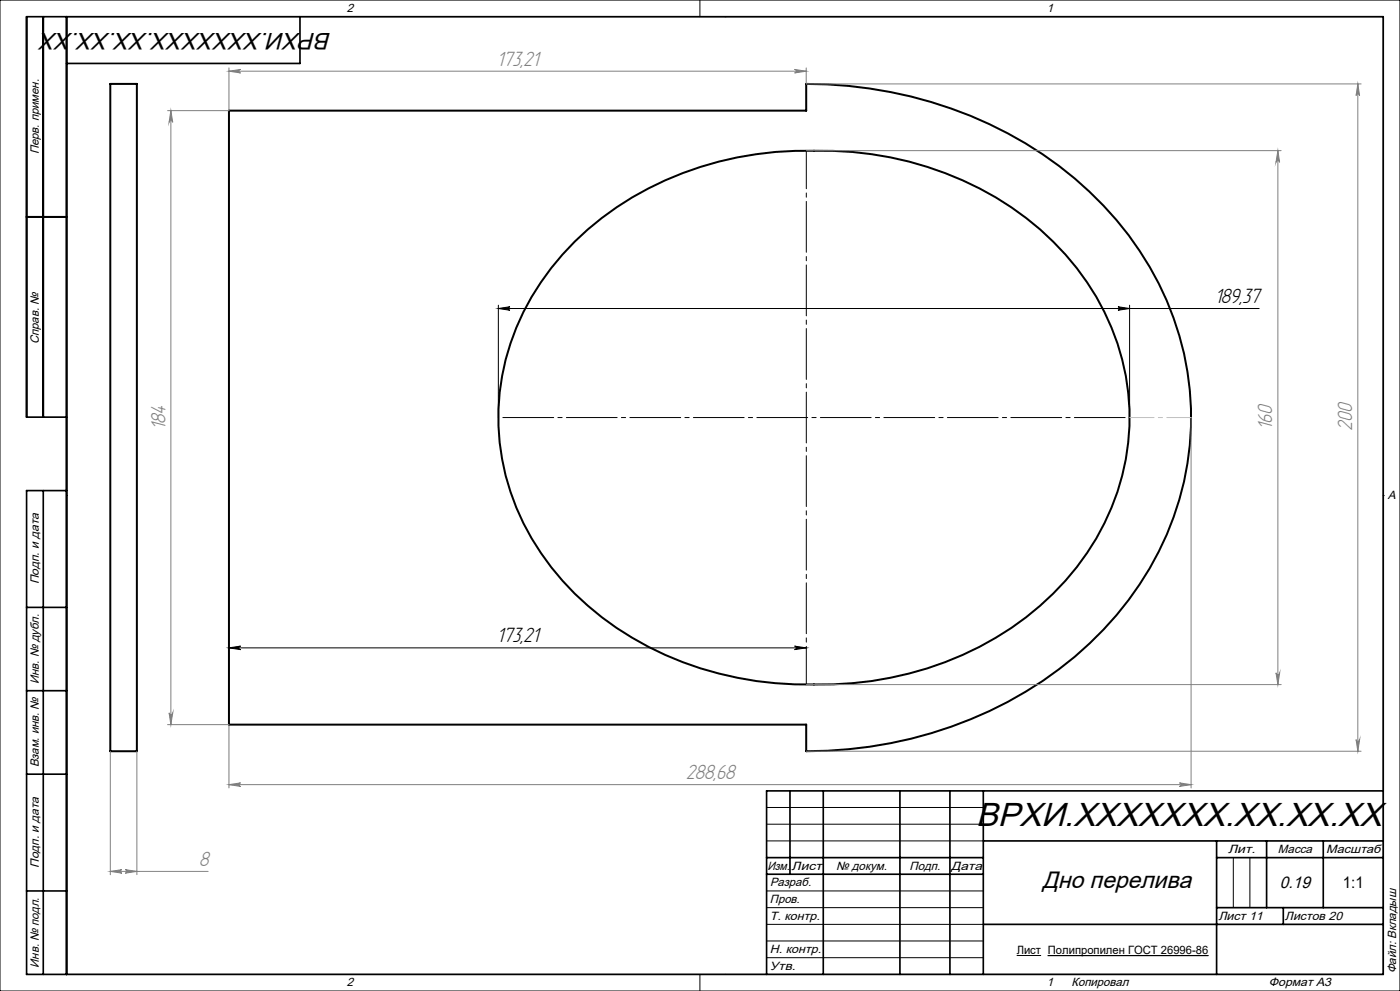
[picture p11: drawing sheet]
<svg xmlns="http://www.w3.org/2000/svg" width="420mm" height="297mm" viewBox="0 0 420 297" stroke-linecap="round" stroke-linejoin="round" font-family="sans-serif">
<path d="M33.1 25.1h8v200h-8zM68.7 33.2h173.2v-8.1a125.7 125.7 0 0 1 80.5 28.4 95.3 95.3 0 0 1 34.5 63.4 91.4 91.4 0 0 1-25.9 71.8 122 122 0 0 1-82.8 36.3l-6.3 .1v-7.9h-173.2zM8 65h12M172.4 72.4a99.4 99.4 0 0 1 71.8-27.2 100.7 100.7 0 0 1 67.8 23.6 75.1 75.1 0 0 1 26.8 58.9 75.4 75.4 0 0 1-26.8 53.8 100.1 100.1 0 0 1-67.8 23.6 99.4 99.4 0 0 1-71.8-27.2 73.5 73.5 0 0 1-22.5-60.3 75.1 75.1 0 0 1 22.5-45.2z" fill="none" stroke="#000" stroke-width=".6"/>
<g fill="none" stroke="#000" stroke-width=".3">
<path d="M0 0h420v297h-420zM20 5h395v287h-395zM210 0v5M217.5 5h.1M149.5 91.5v33.7M149.5 92.5h228.3M149.5 92.5l3.5-.6a.53 .53 0 0 0-.5 .6 .53 .53 0 0 0 .5 .5zM335.4 91.9l3.5 .6-3.5 .5a.53 .53 0 0 0 .5-.5 .53 .53 0 0 0-.5-.6zM338.9 91.5v33.7M20 148.5h.1M415 148.5h.1M68.7 194.2h173.2"/>
<path d="M68.7 194.2l3.5-.6a.53 .53 0 0 0-.5 .6 .53 .53 0 0 0 .5 .5zM238.4 193.6l3.5 .6-3.5 .5a.53 .53 0 0 0 .5-.5 .53 .53 0 0 0-.5-.6zM230 242h65M230 247h65M230 252h65M370 257v15M375 257v15M230 267h65M230 272h65M230 277h65M210 292v5M217.5 292h.1"/>
<path d="M230 282h65M230 287h65M305 286.4h7.3M314.4 286.4h48.1"/>
</g>
<g fill="none" stroke="#808080" stroke-width=".3">
<path d="M50.3 33.2h18.4M51.3 33.2l.5 3.5a.55 .55 0 0 0-.5-.6 .55 .55 0 0 0-.6 .6zM51.3 33.2v184M68.7 20.4v12.8M68.7 21.3h173.2M68.7 21.3l3.5-.5a.53 .53 0 0 0-.5 .5 .53 .53 0 0 0 .5 .6zM238.4 20.8l3.5 .5-3.5 .6a.53 .53 0 0 0 .5-.6 .53 .53 0 0 0-.5-.5zM241.9 20.4v4.7h166.4M407.4 25.1l.5 3.5a.53 .53 0 0 0-.5-.5 .53 .53 0 0 0-.6 .5zM407.4 25.1v200M241.9 45.2h142.5M383.4 45.2l.5 3.4a.55 .55 0 0 0-.6-.5 .55 .55 0 0 0-.5 .5z"/>
<path d="M383.4 45.2v160M357.3 125.2v110.9M50.3 217.2h18.4M50.7 213.6a.55 .55 0 0 0 .6 .6 .55 .55 0 0 0 .5-.6l-.5 3.6zM68.7 217.2v18.9M241.9 205.2h142.5M382.8 201.6a.55 .55 0 0 0 .5 .6 .55 .55 0 0 0 .6-.6l-.5 3.6zM33.1 225.2v36.9M41.1 225.2v36.9M68.7 235.2l3.5-.6a.53 .53 0 0 0-.5 .6 .53 .53 0 0 0 .5 .5zM68.7 235.2h288.6M241.9 225.1h166.4"/>
<path d="M353.8 234.6l3.5 .6-3.5 .5a.53 .53 0 0 0 .6-.5 .53 .53 0 0 0-.6-.6zM406.8 221.6a.53 .53 0 0 0 .6 .6 .53 .53 0 0 0 .5-.6l-.5 3.5zM33.1 261.2l3.5-.6a.53 .53 0 0 0-.6 .6 .53 .53 0 0 0 .6 .5zM33.1 261.2h29.3M37.6 260.6l3.5 .6-3.5 .5a.53 .53 0 0 0 .5-.5 .53 .53 0 0 0-.5-.6z"/>
</g>
<path d="M149.5 125.1h189.4" fill="none" stroke="#000" stroke-width=".3" stroke-dasharray="15.2 1.3 1.3 1.3" stroke-dashoffset="-1.3"/>
<path d="M241.9 45.1v160" fill="none" stroke="#000" stroke-width=".3" stroke-dasharray="15.2 1.3 1.3 1.3" stroke-dashoffset="3.8"/>
<g fill="none" stroke="#000" stroke-width=".5">
<path d="M13 5v120M20 5v287M90 5v14h-70M8 65h12M20 125h-12v-120h407v287h-407v-145h12M13 147v145M8 182h12M8 207h12M8 232h12M237 237v25M247 237v55M270 237v55"/>
<path d="M285 237v55M295 237v55M415 237h-185v55M230 257h65M295 252h120M365 252v40M365 257h50M380 252v20M397 252v20M8 267h12M230 262h65M295 277h120"/>
<path d="M365 272h50M385 272v5"/>
</g>
<path d="M338.9 125.1h18.5" fill="none" stroke="#c0c0c0" stroke-width=".3" stroke-dasharray="15.2 1.3 1.3 1.3" stroke-dashoffset="7.9"/>
<g fill="#000">
<path d="M149.5 92.5l3.5-.6a.53 .53 0 0 0-.5 .6 .53 .53 0 0 0 .5 .5zM335.4 91.9l3.5 .6-3.5 .5a.53 .53 0 0 0 .5-.5 .53 .53 0 0 0-.5-.6z"/>
<path d="M68.7 194.2l3.5-.6a.53 .53 0 0 0-.5 .6 .53 .53 0 0 0 .5 .5zM238.4 193.6l3.5 .6-3.5 .5a.53 .53 0 0 0 .5-.5 .53 .53 0 0 0-.5-.6z"/>
</g>
<g fill="#808080">
<path d="M353.8 234.6l3.5 .6-3.5 .5a.53 .53 0 0 0 .6-.5 .53 .53 0 0 0-.6-.6zM68.7 235.2l3.5-.6a.53 .53 0 0 0-.5 .6 .53 .53 0 0 0 .5 .5z"/>
<path d="M383.4 45.2l.5 3.4a.55 .55 0 0 0-.6-.5 .55 .55 0 0 0-.5 .5zM382.8 201.6a.55 .55 0 0 0 .5 .6 .55 .55 0 0 0 .6-.6l-.5 3.6z"/>
<path d="M33.1 261.2l3.5-.6a.53 .53 0 0 0-.6 .6 .53 .53 0 0 0 .6 .5zM37.6 260.6l3.5 .6-3.5 .5a.53 .53 0 0 0 .5-.5 .53 .53 0 0 0-.5-.6z"/>
<path d="M68.7 21.3l3.5-.5a.53 .53 0 0 0-.5 .5 .53 .53 0 0 0 .5 .6zM238.4 20.8l3.5 .5-3.5 .6a.53 .53 0 0 0 .5-.6 .53 .53 0 0 0-.5-.5z"/>
<path d="M406.8 221.6a.53 .53 0 0 0 .6 .6 .53 .53 0 0 0 .5-.6l-.5 3.5zM407.4 25.1l.5 3.5a.53 .53 0 0 0-.5-.5 .53 .53 0 0 0-.6 .5z"/>
<path d="M51.3 33.2l.5 3.5a.55 .55 0 0 0-.5-.6 .55 .55 0 0 0-.6 .6zM50.7 213.6a.55 .55 0 0 0 .6 .6 .55 .55 0 0 0 .5-.6l-.5 3.6z"/>
</g>
<text font-size="10" x="292.8" y="247.6">ВРХИ.XXXXXXX.XX.XX.XX</text>
<g font-size="7.1">
<text x="99.4" y="9.8" transform="rotate(-180 99.4 9.8)">ВРХИ.XXXXXXX.XX.XX.XX</text>
<text x="312.7" y="266.1">Дно перелива</text>
</g>
<g font-size="6.9" fill="#808080">
<text x="149.1" y="19.7">173,21</text>
<text x="49.6" y="128.8" transform="rotate(-90 49.6 128.8)">184</text>
<text x="381.7" y="128.8" transform="rotate(-90 381.7 128.8)">160</text>
<text x="405.7" y="129.2" transform="rotate(-90 405.7 129.2)">200</text>
<text x="205.8" y="233.5">288,68</text>
<text x="59.7" y="259.5">8</text>
</g>
<g font-size="6.9">
<text x="364.4" y="90.8">189,37</text>
<text x="149.1" y="192.5">173,21</text>
</g>
<text font-size="5" x="384" y="266.1">0.19</text>
<text font-size="4.8" x="402.9" y="266.1">1:1</text>
<g font-size="3.6">
<text x="104" y="3.6">2</text>
<text x="314" y="3.6">1</text>
<text x="11.6" y="46.3" transform="rotate(-90 11.6 46.3)">Перв. примен.</text>
<text x="11.6" y="103.2" transform="rotate(-90 11.6 103.2)">Справ. №</text>
<text x="416.4" y="149.6">A</text>
<text x="11.6" y="175.1" transform="rotate(-90 11.6 175.1)">Подп. и дата</text>
<text x="11.6" y="205" transform="rotate(-90 11.6 205)">Инв. № дубл.</text>
<text x="11.6" y="230" transform="rotate(-90 11.6 230)">Взам. инв. №</text>
<text x="368.4" y="255.6">Лит.</text>
<text x="383.4" y="255.6">Масса</text>
<text x="397.8" y="255.6">Масштаб</text>
<text x="11.6" y="260.1" transform="rotate(-90 11.6 260.1)">Подп. и дата</text>
<text x="230.2" y="260.6">Изм.</text>
<text x="237.5" y="260.6">Лист</text>
<text x="250.9" y="260.6">№ докум.</text>
<text x="272.9" y="260.6">Подп.</text>
<text x="285.4" y="260.6">Дата</text>
<text x="231" y="265.6">Разраб.</text>
<text x="231" y="275.6">Т. контр.</text>
<text x="231" y="270.6">Пров.</text>
<text x="365.5" y="275.6">Лист 11</text>
<text x="385.5" y="275.6">Листов 20</text>
<text x="231" y="285.6">Н. контр.</text>
<text x="11.6" y="290" transform="rotate(-90 11.6 290)">Инв. № подл.</text>
<text x="231" y="290.6">Утв.</text>
<text x="418.9" y="291.8" transform="rotate(-90 418.9 291.8)">Файл: Вкладыш</text>
<text x="104" y="295.6">2</text>
<text x="314" y="295.6">1</text>
<text x="321.5" y="295.6">Копировал</text>
<text x="380.7" y="295.6">Формат А3</text>
</g>
<text font-size="3.4" x="305" y="286">Лист Полипропилен ГОСТ 26996-86</text>
</svg>
